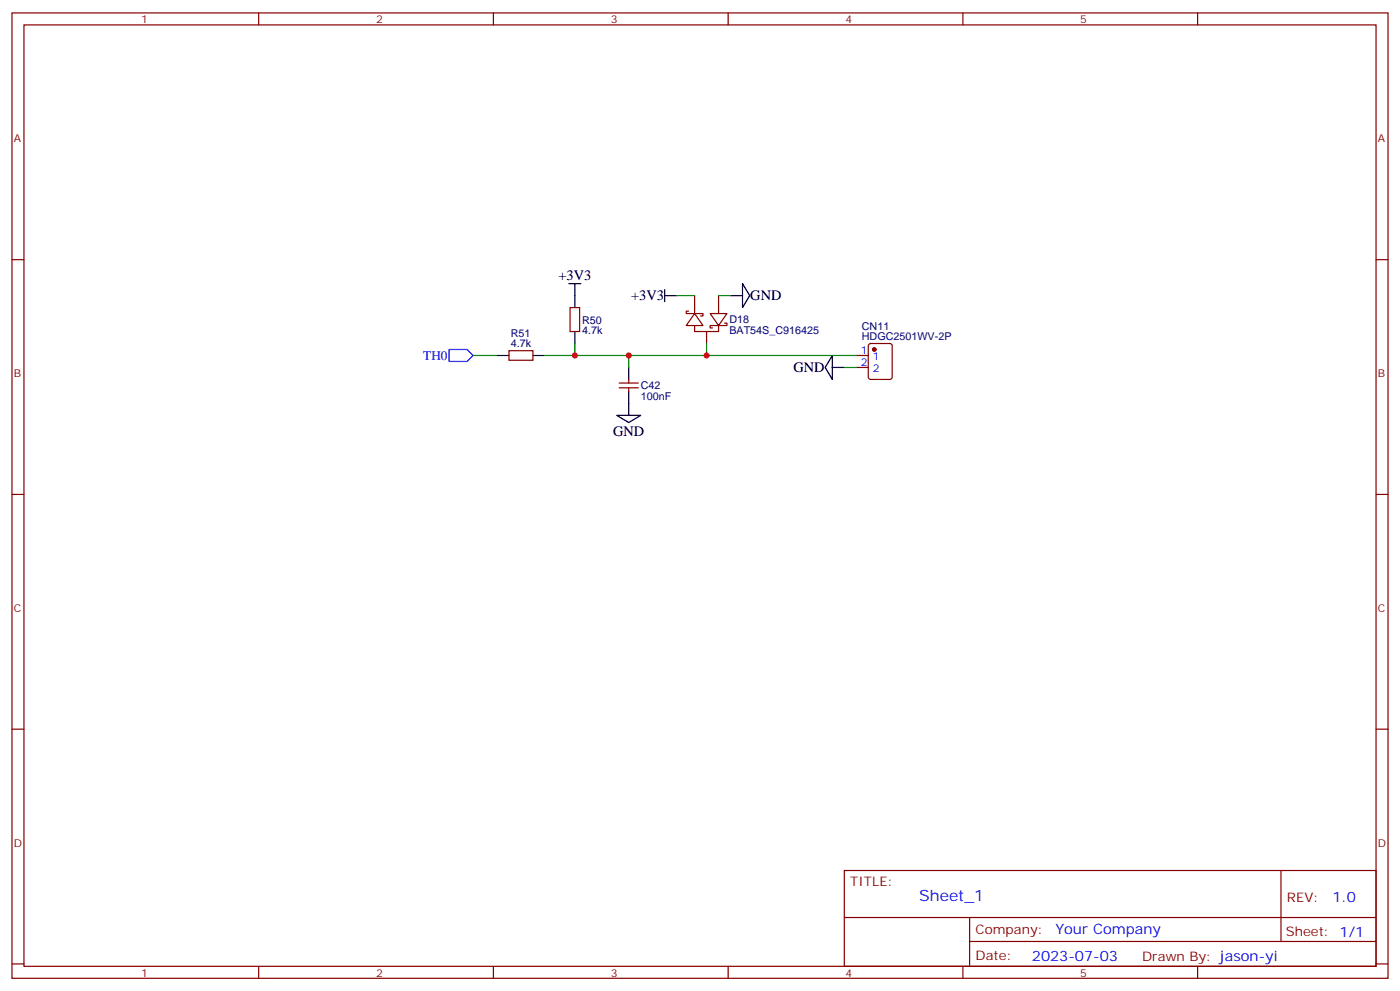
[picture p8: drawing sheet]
<svg xmlns="http://www.w3.org/2000/svg" width="412mm" height="292mm" viewBox="0 0 412 292" stroke-linecap="round" stroke-linejoin="round" font-family="sans-serif">
<g fill="none" stroke="#870000" stroke-width=".35">
<path d="M3.5 3.8h405.4v284.3h-405.4zM7.1 7.3h398.2v277.3h-398.2zM76.2 3.8v3.5M145.3 3.8v3.5M214.5 3.8v3.5M283.6 3.8v3.5M352.8 3.8v3.5M3.5 76.5h3.6M405.3 76.5h3.6M167.9 90.6h2.8v7h-2.8zM202.8 91.7h-.7v.7h5v.7h-.7M204.6 92.4l2.5 3.5h-5z"/>
<path d="M204.6 95.9v1.7h7.1v-1.7M204.6 87.1v5.3M208.1 97.6v3.6M209.2 92.4h4.9l-2.4 3.5zM211.7 87.1v5.3M213.4 95.2h.7v.7h-4.9v.7h.7M149.9 103.3h7.1v2.8h-7.1zM182.4 112.8h5.6M182.4 114.2h5.6M185.2 111.8v1M185.2 114.2v1.1M252.2 104.7h3.6"/>
<path d="M252.2 108.2h3.6M256 101.4l.5-.2h5.6l.7 .4v9.5l-.4 .6-5.9 .1-.7-.5v-9.4zM3.5 145.6h3.6M405.3 145.6h3.6M3.5 214.8h3.6M405.3 214.8h3.6M248.7 256.4h156.6v28.2h-156.6zM377.3 256.4v20.9M248.7 270.2h156.5M285.6 277.3h119.6M285.6 270.2v14.2M3.5 283.9h3.6"/>
<path d="M76.2 284.6v3.5M145.3 284.6v3.5M214.5 284.6v3.5M283.6 284.6v3.5M352.8 284.6v3.5M405.3 283.9h3.6"/>
</g>
<circle cx="257.5" cy="102.9" r=".53" fill="#870000" stroke="#870000" stroke-width=".35"/>
<g fill="none" stroke="#000" stroke-width=".35">
<path d="M167.6 83.5h3.5M169.3 83.5v7.1M169.3 97.6v3.6M195.8 87.1h3.5M195.8 85.3v3.5M215.2 87.1h3.5M218.7 83.5l2.1 3.6-2.1 3.5zM146.4 104.7h3.5M157 104.7h3.5M185.2 108.2v3.6M185.2 115.3v7M245.2 104.7v7.1l-2.1-3.6z"/>
<path d="M245.2 108.2h3.5M181.7 122.3h7l-3.5 2.2z"/>
</g>
<path d="M199.3 87.1h5.3M211.7 87.1h3.5M139.3 104.7h7.1M160.5 104.7h47.6M169.3 101.2v3.5M185.2 104.7v3.5M208.1 101.2v3.5h44.1M248.7 108.2h3.5" fill="none" stroke="#008700" stroke-width=".35"/>
<path d="M132.3 102.9h5.3l1.7 1.8-1.7 1.8h-5.3z" fill="none" stroke="#00f" stroke-width=".35"/>
<g fill="#c00">
<circle cx="208.1" cy="104.7" r=".88"/>
<circle cx="169.3" cy="104.7" r=".88"/>
<circle cx="185.2" cy="104.7" r=".88"/>
</g>
<text font-size="4.6" fill="#00f" x="270.8" y="265.4">Sheet_1</text>
<g font-size="4.2">
<text x="164.5" y="82.4">+3V3</text>
<text x="185.9" y="88.5">+3V3</text>
<text x="221" y="88.5">GND</text>
<text x="233.7" y="109.7">GND</text>
<text x="180.6" y="128.4">GND</text>
</g>
<g font-size="4.2" fill="#00f">
<text x="392.5" y="265.7">1.0</text>
<text x="310.9" y="275.2">Your Company</text>
<text x="304" y="283">2023-07-03</text>
</g>
<text font-size="3.9" fill="#00f" x="124.7" y="105.9">TH0</text>
<g font-size="3.9" fill="#800">
<text x="250.5" y="261">TITLE:</text>
<text x="379.1" y="265.7">REV:</text>
<text x="287.4" y="275.2">Company:</text>
<text x="378.7" y="275.8">Sheet: 1/1</text>
<text x="287.4" y="282.9">Date:</text>
<text x="336.4" y="282.9">Drawn By: jason-yi</text>
</g>
<g font-size="3.2" fill="#800">
<text x="41.6" y="6.8">1</text>
<text x="110.8" y="6.8">2</text>
<text x="179.9" y="6.8">3</text>
<text x="249.1" y="6.8">4</text>
<text x="318.2" y="6.8">5</text>
<text x="4.1" y="41.9">A</text>
<text x="405.9" y="41.9">A</text>
<text x="4.1" y="111.1">B</text>
<text x="405.9" y="111.1">B</text>
<text x="4.1" y="180.2">C</text>
<text x="405.9" y="180.2">C</text>
<text x="4.1" y="249.3">D</text>
<text x="405.9" y="249.3">D</text>
<text x="41.6" y="287.6">1</text>
<text x="110.8" y="287.6">2</text>
<text x="179.9" y="287.6">3</text>
<text x="249.1" y="287.6">4</text>
<text x="318.2" y="287.6">5</text>
</g>
<g font-size="3.2" fill="#000080">
<text x="171.4" y="95.3">R50</text>
<text x="214.8" y="95.2">D18</text>
<text x="150.4" y="99.1">R51</text>
<text x="171.4" y="98.4">4.7k</text>
<text x="214.8" y="98.4">BAT54S_C916425</text>
<text x="253.9" y="100">HDGC2501WV-2P</text>
<text x="253.9" y="97.1">CN11</text>
<text x="150.4" y="102.2">4.7k</text>
<text x="188.7" y="117.8">100nF</text>
<text x="188.7" y="114.6">C42</text>
</g>
<g font-size="3.2" fill="#00f">
<text x="253.6" y="104.4">1</text>
<text x="253.6" y="107.9">2</text>
<text x="257.1" y="106.1">1</text>
<text x="257.1" y="109.6">2</text>
</g>
</svg>
